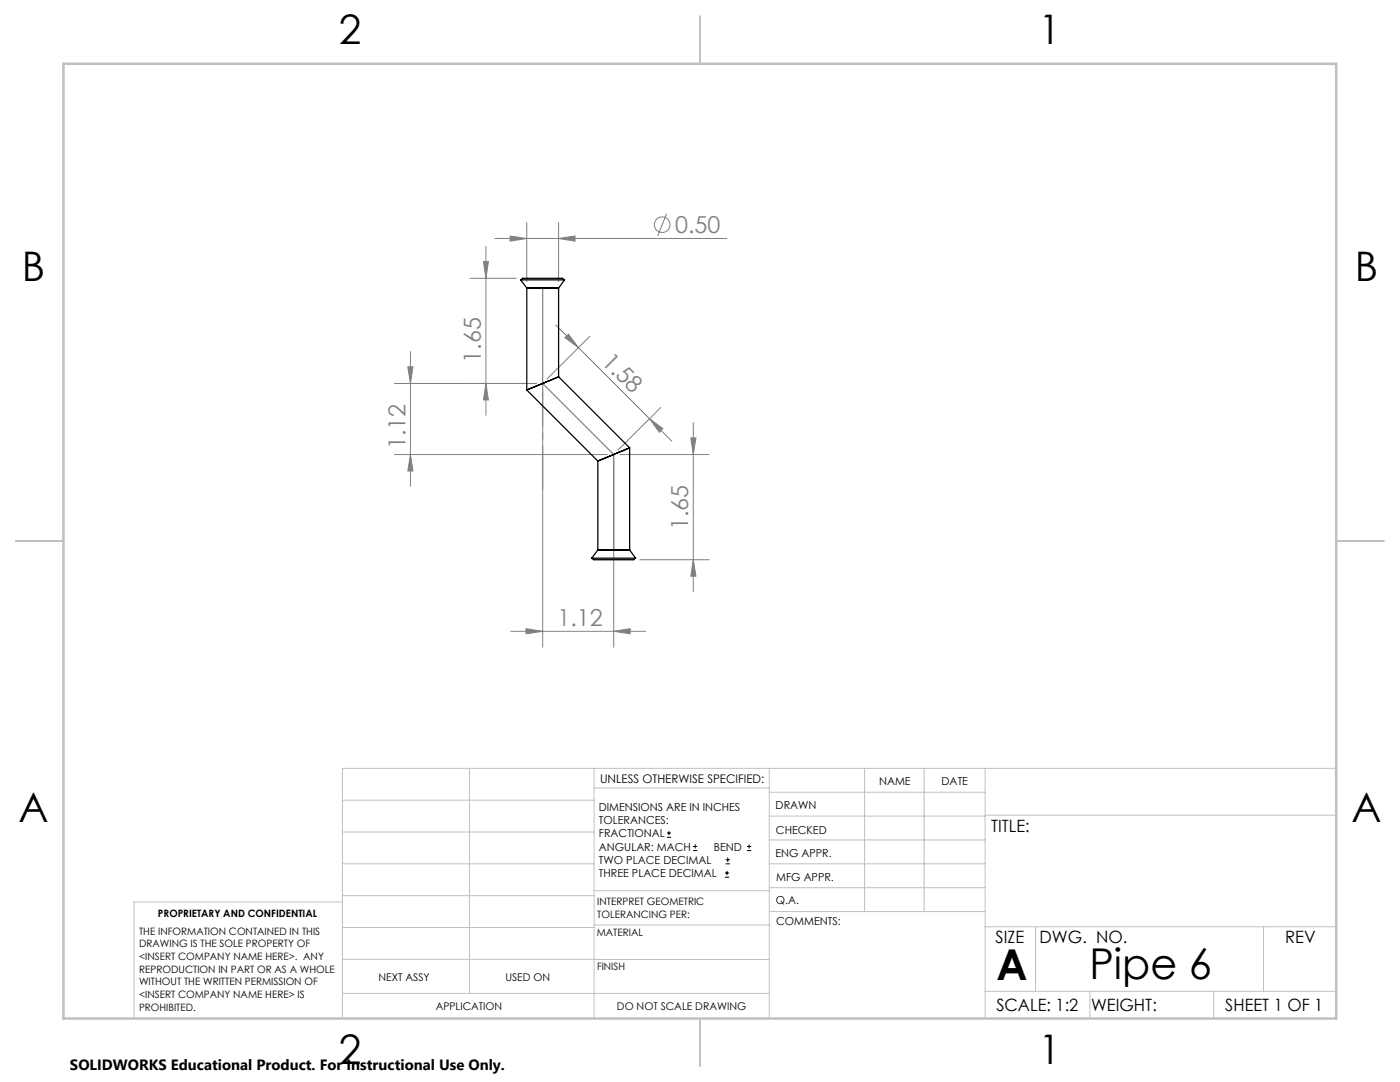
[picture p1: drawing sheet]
<svg xmlns="http://www.w3.org/2000/svg" width="279mm" height="216mm" viewBox="0 0 279 216" stroke-linecap="round" stroke-linejoin="round" font-family="sans-serif">
<g fill="none" stroke="#808080" stroke-width=".2">
<path d="M93.8 55.5h9.2M96.5 52.2h1l-.5 3.3zM97 49.2v33.7M98.8 47.6h46.3M101.8 47.1l3.3 .5-3.3 .5zM105.1 44.4v11.8M111.5 47.6l3.3-.5v1zM111.5 44.4v11.8M133 42.6l-1.7 4.5M78.7 76.5h28.3M81.4 73.2h1l-.5 3.3zM81.9 70.2v26.8"/>
<path d="M97 76.5l.5 3.3h-1zM108.3 77.8v51.4M110.9 64.9l18.7 18.6M112.7 67.4l.8-.7 1.9 2.7zM117.7 67.1l-8.5 8.5M78.7 90.7h42.5M81.9 90.7l.5 3.3h-1zM122.5 92v37.2M123.8 90.7h17.7M129.6 83.5l4.5 4.6M129.6 83.5l2.7 2-.7 .8zM131.9 81.3l-8.5 8.5"/>
<path d="M137.9 87.4h1l-.5 3.3zM138.4 84.3v33.7M127.7 111.7h13.8M138.4 111.7l.5 3.3h-1zM102 126h26.8M105 125.4l3.3 .6-3.3 .5zM122.5 126l3.3-.6v1.1z"/>
<circle cx="132.1" cy="44.8" r="1.55"/>
</g>
<g fill="none" stroke="#000" stroke-width=".2">
<path d="M133.1 167.1h.8M133.1 166.2h.8M133.5 165.8v.9M138.3 169.7h.8M138.3 168.9h.8M138.7 168.5v.8M144.7 175h.8M144.7 174.2h.8M144.8 172.4h.9M144.8 171.6h.9M145.1 173.8v.8M145.2 171.1v.9"/>
<path d="M149.1 169.7h.8M149.1 168.9h.8M149.5 168.5v.8"/>
</g>
<g fill="none" stroke="#c0c0c0" stroke-width=".2">
<path d="M68.3 159.7h50.3M93.7 153.3v44.9M118.6 153.3v49.9M118.6 157.2h34.9M153.5 153.3v49.9M153.5 158.1h43.1M172.5 153.3v28.6M184.4 153.3v28.6M196.6 153.3v49.9M266.7 153.3h-198.4v49.9M68.3 178.7h50.3M68.3 172.4h50.3"/>
<path d="M68.3 166h50.3M68.3 180h-41.6v23.2M118.6 177.7h35M153.5 167.6h43.1M153.5 162.8h43.1M153.5 172.4h43.1M153.5 177.1h43.1M196.6 162.7h70.1M68.3 198.2h85.2M68.3 191.4l85.2 .1M68.3 185.1h50.3M118.6 184.6h35"/>
<path d="M153.6 181.9h43M196.6 197.8h70.1M196.6 184.9h70.1M206.7 184.9v12.9M217.5 197.8v5.4M242.2 197.8v5.4M252.2 184.9v12.9"/>
</g>
<path d="M139.7 3.2v9.5M3.1 107.9h9.6M266.7 107.9h9.5M139.7 203.2v9.6" fill="none" stroke="#c0c0c0" stroke-width=".25"/>
<path d="M12.7 12.7h254v190.5h-254z" fill="none" stroke="#c0c0c0" stroke-width=".5"/>
<path d="M108.3 57.5v19l14.2 14.2v19" fill="none" stroke="#808080" stroke-width=".25"/>
<path d="M108.3 76.5v21.1" fill="none" stroke="#808080" stroke-width=".2" stroke-dasharray="15.2 1.3 1.3 1.3" stroke-dashoffset="6.6"/>
<g fill="#808080">
<path d="M105 125.4l3.3 .6-3.3 .5zM122.5 126l3.3-.6v1.1z"/>
<path d="M101.8 47.1l3.3 .5-3.3 .5zM111.5 47.6l3.3-.5v1z"/>
<path d="M81.9 90.7l.5 3.3h-1zM81.4 73.2h1l-.5 3.3zM97 76.5l.5 3.3h-1zM96.5 52.2h1l-.5 3.3z"/>
<path d="M137.9 87.4h1l-.5 3.3zM138.4 111.7l.5 3.3h-1z"/>
<path d="M112.7 67.4l.8-.7 1.9 2.7zM129.6 83.5l2.7 2-.7 .8z"/>
</g>
<g fill="none" stroke="#000" stroke-width=".25">
<path d="M103.9 55.8h8.8M103.9 55.8l.4-.3h8l.4 .3M103.9 55.8l1.2 1.7M105.1 57.5h6.4M105.1 57.5v20.3M111.5 57.5v17.7M112.7 55.8l-1.2 1.7M105.1 77.8l14.2 14.2M111.5 75.2l-6.4 2.6M111.5 75.2l14.2 14.2M119.3 92v17.7M125.7 89.4l-6.4 2.6"/>
<path d="M125.7 89.4v20.3M118.1 111.4h8.8M118.1 111.4l.4 .3h6.7a2.19 2.19 0 0 0 1.7-.3M119.3 109.7h6.4M119.3 109.7l-1.2 1.7M125.7 109.7l1.2 1.7"/>
</g>
<g font-size="8.5">
<text x="198.9" y="195.5">A</text>
<text x="217.4" y="195.4">Pipe 6</text>
</g>
<g font-size="8.1">
<text x="67.6" y="8.9">2</text>
<text x="207.3" y="8.9">1</text>
<text x="4.4" y="56.1">B</text>
<text x="270.4" y="56.1">B</text>
<text x="3.7" y="164.1">A</text>
<text x="269.7" y="164.1">A</text>
<text x="67.6" y="212.4">2</text>
<text x="207.3" y="212.4">1</text>
</g>
<g font-size="4.7" fill="#808080">
<text x="134.7" y="46.5">0.50</text>
<text x="96" y="72.4" transform="rotate(-90 96 72.4)">1.65</text>
<text x="119.9" y="72.3" transform="rotate(45 119.9 72.3)">1.58</text>
<text x="80.9" y="89.6" transform="rotate(-90 80.9 89.6)">1.12</text>
<text x="137.4" y="105.8" transform="rotate(-90 137.4 105.8)">1.65</text>
<text x="111.2" y="124.9">1.12</text>
</g>
<g font-size="3.4">
<text x="197.8" y="166">TITLE:</text>
<text x="198.7" y="188.1">SIZE</text>
<text x="207.5" y="188.1">DWG. NO.</text>
<text x="256.5" y="188.2">REV</text>
<text x="198.8" y="201.7">SCALE: 1:2</text>
<text x="217.7" y="201.8">WEIGHT:</text>
<text x="244.5" y="201.7">SHEET 1 OF 1</text>
</g>
<text font-size="3" x="14" y="213.5">SOLIDWORKS Educational Product. For Instructional Use Only.</text>
<text font-size="2.4" x="119.8" y="156.2">UNLESS OTHERWISE SPECIFIED:</text>
<g font-size="2.2">
<text x="119.5" y="161.8">DIMENSIONS ARE IN INCHES</text>
<text x="154.8" y="161.4">DRAWN</text>
<text x="175.4" y="156.6">NAME</text>
<text x="187.9" y="156.7">DATE</text>
<text x="119.5" y="164.4">TOLERANCES:</text>
<text x="119.5" y="167.1">FRACTIONAL</text>
<text x="154.9" y="166.3">CHECKED</text>
<text x="119.5" y="169.7">ANGULAR: MACH</text>
<text x="119.5" y="172.4">TWO PLACE DECIMAL</text>
<text x="142.5" y="169.7">BEND</text>
<text x="154.8" y="171">ENG APPR.</text>
<text x="119.5" y="175">THREE PLACE DECIMAL</text>
<text x="154.9" y="175.7">MFG APPR.</text>
<text x="154.9" y="180.4">Q.A.</text>
<text x="154.9" y="184.6">COMMENTS:</text>
</g>
<g font-size="2.1">
<text x="75.5" y="195.7">NEXT ASSY</text>
<text x="100.9" y="195.7">USED ON</text>
<text x="86.9" y="201.5">APPLICATION</text>
<text x="123.1" y="201.6">DO NOT SCALE DRAWING</text>
</g>
<g font-size="2">
<text x="31.5" y="182.9">PROPRIETARY AND CONFIDENTIAL</text>
<text x="119.2" y="180.6">INTERPRET GEOMETRIC</text>
<text x="119.2" y="183.1">TOLERANCING PER:</text>
<text x="27.8" y="186.5">THE INFORMATION CONTAINED IN THIS</text>
<text x="27.8" y="189">DRAWING IS THE SOLE PROPERTY OF</text>
<text x="27.8" y="191.6">&lt;INSERT COMPANY NAME HERE&gt;. ANY</text>
<text x="119.1" y="186.7">MATERIAL</text>
<text x="27.8" y="194.1">REPRODUCTION IN PART OR AS A WHOLE</text>
<text x="27.8" y="196.6">WITHOUT THE WRITTEN PERMISSION OF</text>
<text x="119.1" y="193.5">FINISH</text>
<text x="27.8" y="199.1">&lt;INSERT COMPANY NAME HERE&gt; IS</text>
<text x="27.8" y="201.7">PROHIBITED.</text>
</g>
</svg>
